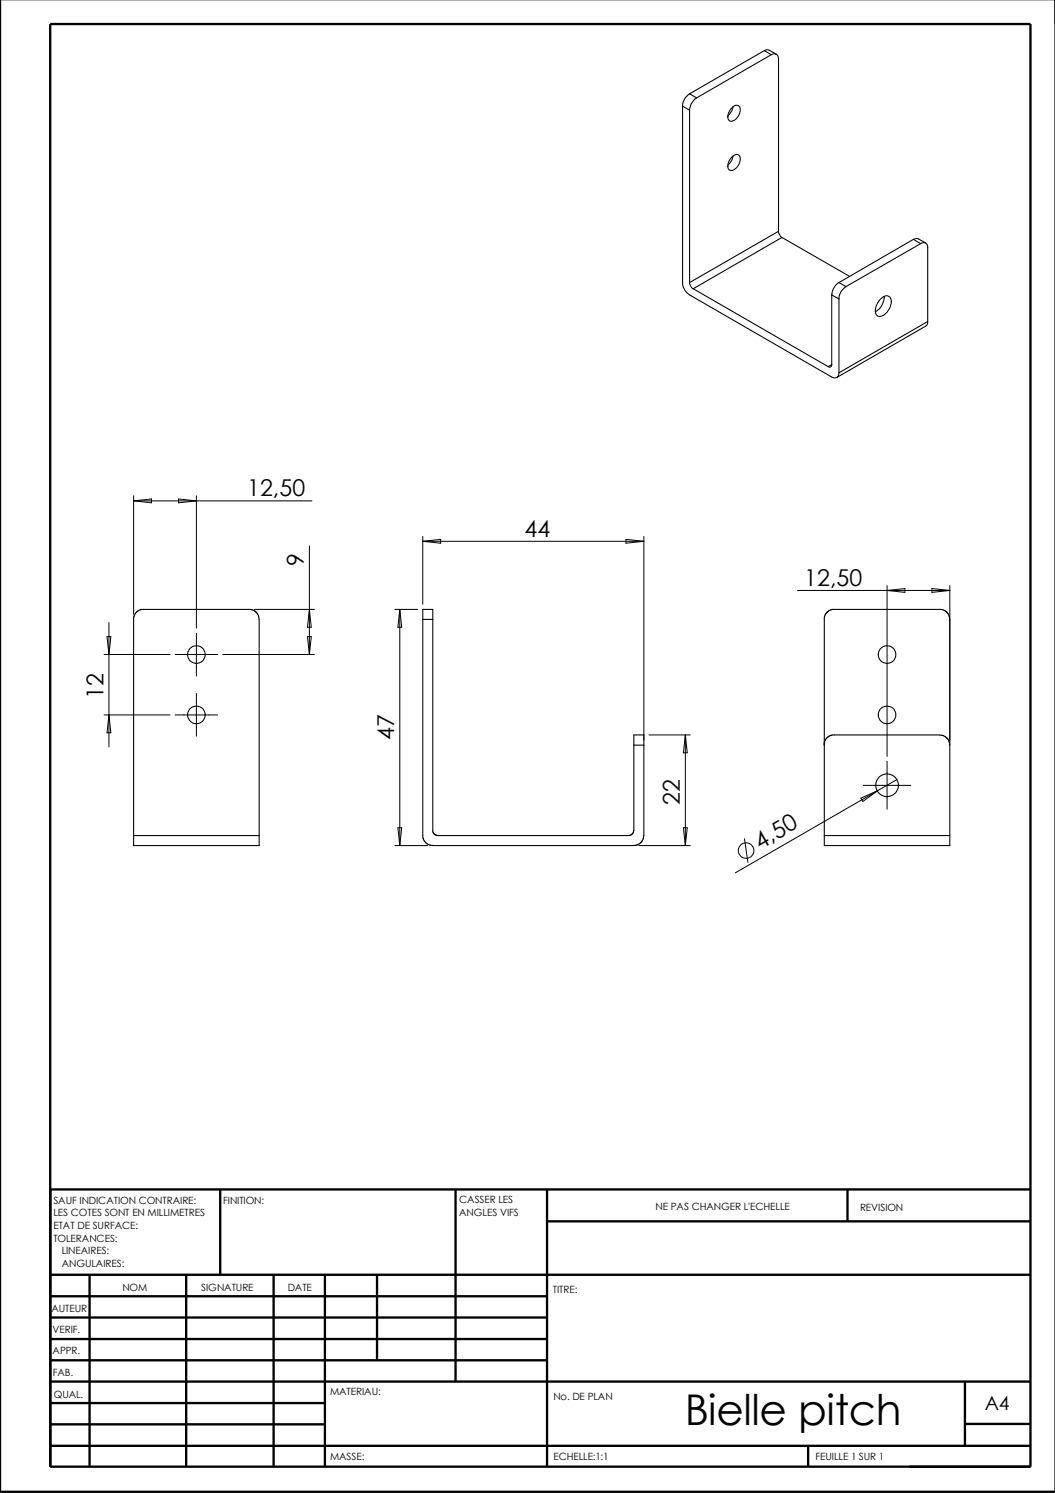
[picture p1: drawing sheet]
<svg xmlns="http://www.w3.org/2000/svg" width="210mm" height="297mm" viewBox="0 0 210 297" stroke-linecap="round" stroke-linejoin="round" font-family="sans-serif">
<g fill="none" stroke="#000" stroke-width=".47">
<path d="M0 -.1v296.9h209.9M10 4.8h195v287h-195zM43.8 236.6v17M90.6 236.6v38.3M108.8 236.6v55.3M168.6 236.6v6.3M205 236.6h-195v55.3M10 253.6h195M10 257.9h98.8M17.8 253.6v38.3M37 253.6v38.3M54.4 253.6v38.3"/>
<path d="M64.6 253.6v38.3M75 253.6v17M108.8 243h96.2M10 270.6h98.8M10 266.4h98.8M10 262.1h98.8M10 279.1h54.6M10 274.9h195M192 274.8v12.7M10 287.7h195M10 283.4h54.6M160.8 287.5v4.3"/>
<path d="M192 283.3h13"/>
</g>
<g fill="none" stroke="#000" stroke-width=".21">
<path d="M137.2 18.7a2.95 2.95 0 0 0-1.4 2.4M137.2 18.7l1.4 .8M138.6 19.5a3.3 3.3 0 0 0-1.4 2.4M152.1 10.1l.8-.2 1.6 .9M152.1 10.1l1.4 .8M152.1 10.1l-14.9 8.6M153.5 10.9a.89 .89 0 0 1 1-.1 .89 .89 0 0 1 .4 .9v34.3M153.5 10.9l-14.9 8.6M135.8 21.1v35.1a2.95 2.95 0 0 0 1.4 2.5l28.3 16.3a.89 .89 0 0 0 1 .1 .89 .89 0 0 0 .4-.9M135.8 21.1l1.4 .8M137.2 21.9v34.3M145.5 21.5a.95 .95 0 0 1 1.7-.1 2.3 2.3 0 0 1-1.8 2.7 1.22 1.22 0 0 1-.3-1.9z"/>
<path d="M145.8 31.1a.88 .88 0 0 1 1.2-.2 .88 .88 0 0 1 .2 1.2 2.08 2.08 0 0 1-1.8 1.8 1.22 1.22 0 0 1-.3-1.9zM145.8 21.3a3.1 3.1 0 0 1-1 1.7M145.8 31a2.78 2.78 0 0 1-1 1.8M137.2 56.2a1.66 1.66 0 0 0 .7 1.2M137.9 57.4l26.9 15.5M154.9 46l.1 .5 .6 .7M154.9 46l-17.7 10.2M155.6 47.2l-17.7 10.2M155.6 47.2l13.4 7.8M165.5 58.7v13.9M165.5 58.7l1.4 .8M166.9 56.2a3.1 3.1 0 0 0-1.4 2.5"/>
<path d="M166.9 59.5v14.7M166.9 56.2l1.4 .8M168.3 57a2.95 2.95 0 0 0-1.4 2.5M175.2 59.5a1.14 1.14 0 0 1 2-.2 3.1 3.1 0 0 1-2 3.6 1.06 1.06 0 0 1-1-1.5l.4-1.2zM175.9 59a3.4 3.4 0 0 1-1.7 3M181.7 47.6l.9-.1 1.5 .8M181.7 47.6l1.5 .9M181.7 47.6l-14.8 8.6M183.2 48.5a.84 .84 0 0 1 1-.1 .84 .84 0 0 1 .4 .9v14.7M183.2 48.5l-14.9 8.5M165.5 72.6a.44 .44 0 0 1-.2 .4 .44 .44 0 0 1-.5-.1M165.5 72.6l-.7 .3"/>
<path d="M184.6 64l-.2 .6-.3 .3-17.6 10.2M184.6 64l-17.7 10.2M27.1 121.9l.3-.4 .8-.3h21.8l.7 .3 .5 .6 .4 1.1v45h-25v-45.4zM84.1 121.2h2v44.3l.1 .3 .3 .3 .6 .1h38.4l.4-.4 .2-.6v-19h2v20l-.1 .7-.6 .8-.6 .4-.7 .1h-40l-.7-.1-.8-.5-.5-1zM84.1 123.2h2M164.5 121.9l.3-.4 .8-.3h21.8l.7 .3 .5 .6 .4 1.1v45h-25v-45.4zM126.1 148.3h2M187 146.3h.7l.6 .4 .5 .8 .2 .8M187 146.2h-21.4l-.6 .2-.7 .6-.3 .7v.6M26.6 166.2h25M164 166.2h25"/>
<circle cx="39.1" cy="130.2" r="1.76"/>
<circle cx="176.5" cy="130.2" r="1.76"/>
<circle cx="39.1" cy="142.2" r="1.74"/>
<circle cx="176.5" cy="156.2" r="2.25"/>
<circle cx="176.5" cy="142.2" r="1.74"/>
</g>
<g fill="none" stroke="#000" stroke-width=".2">
<path d="M26.6 98.6v23.6M26.6 99.7h35.5M26.6 99.7l3.5-.4v.7zM35.5 99.3l3.6 .4-3.6 .3zM39.1 98.6v26.4M61.6 108.6v21.6M84.1 107.7l3.6-.4v.8zM84.1 107.7h44M84.1 106.7v13.5M124.5 107.3l3.6 .4-3.6 .4zM128.1 106.7v40.5M158.7 117.5h30.3"/>
<path d="M176.5 116.5v34M176.5 117.5l3.5-.4v.8zM185.4 117.1l3.6 .4-3.6 .4zM189 116.5v30.7M20.7 130.2h13.1M21.3 126.7h.8l-.4 3.5zM21.7 123.9v24.7M34.8 130.2h8.5M39.1 126v8.5M39.1 138v8.5M44.3 130.2h18.3M50.6 121.2h12"/>
<path d="M61.2 126.7h.7l-.3 3.5zM61.6 121.2l.3 3.6h-.7zM78.6 121.2h4.5M79.5 121.2l.4 3.6h-.7zM79.5 121.2v47M20.7 142.2h13.1M21.7 142.2l.4 3.6h-.8zM34.8 142.2h8.5M129.1 146.2h8.2M136.4 146.2v22M136.4 146.2l.3 3.6h-.7zM171.3 158.8l3.2-1.4-2.8 2.1z"/>
<path d="M171.7 156.3h9.5M174.5 157.4l-28.2 16.3M176.5 151.5v9.5M178.4 155.1l-3.9 2.3M78.6 168.2h6.5M79.2 164.7h.7l-.4 3.5zM127.1 168.2h10.2M136 164.7h.7l-.3 3.5zM148.1 166.9l.7 4.7"/>
<circle cx="148.4" cy="169.2" r="1.55"/>
</g>
<text font-size="8.4" x="136.2" y="283.5">Bielle pitch</text>
<g font-size="4.6">
<text x="49.1" y="98.7">12,50</text>
<text x="104.4" y="106.8">44</text>
<text x="60.5" y="112.5" transform="rotate(-90 60.5 112.5)">9</text>
<text x="160" y="116.5">12,50</text>
<text x="20.6" y="139.1" transform="rotate(-90 20.6 139.1)">12</text>
<text x="78.4" y="147.3" transform="rotate(-90 78.4 147.3)">47</text>
<text x="135.3" y="160.1" transform="rotate(-90 135.3 160.1)">22</text>
<text x="151.2" y="169" transform="rotate(-30 151.2 169)">4,50</text>
</g>
<text font-size="3.9" x="195.9" y="280.5">A4</text>
<g font-size="2">
<text x="10.6" y="239.5">SAUF INDICATION CONTRAIRE:</text>
<text x="44.4" y="239.5">FINITION:</text>
<text x="91.4" y="239.4">CASSER LES</text>
<text x="10.6" y="242">LES COTES SONT EN MILLIMETRES</text>
<text x="10.6" y="244.5">ETAT DE SURFACE:</text>
<text x="91.4" y="241.9">ANGLES VIFS</text>
<text x="130.4" y="240.8">NE PAS CHANGER L'ECHELLE</text>
<text x="171.1" y="241">REVISION</text>
<text x="10.6" y="247">TOLERANCES:</text>
<text x="12.3" y="249.5">LINEAIRES:</text>
<text x="12.3" y="252">ANGULAIRES:</text>
<text x="24.3" y="256.9">NOM</text>
<text x="40" y="256.9">SIGNATURE</text>
<text x="57.2" y="256.9">DATE</text>
<text x="110" y="257.2">TITRE:</text>
<text x="10.2" y="261">AUTEUR</text>
<text x="10.5" y="269.4">APPR.</text>
<text x="10.5" y="265.3">VERIF.</text>
<text x="10.5" y="273.7">FAB.</text>
<text x="10.7" y="278.1">QUAL.</text>
<text x="65.7" y="277.5">MATERIAU:</text>
<text x="110.1" y="278.6">No. DE PLAN</text>
<text x="65.7" y="290.5">MASSE:</text>
<text x="110.1" y="290.5">ECHELLE:1:1</text>
<text x="162.3" y="290.4">FEUILLE 1 SUR 1</text>
</g>
</svg>
